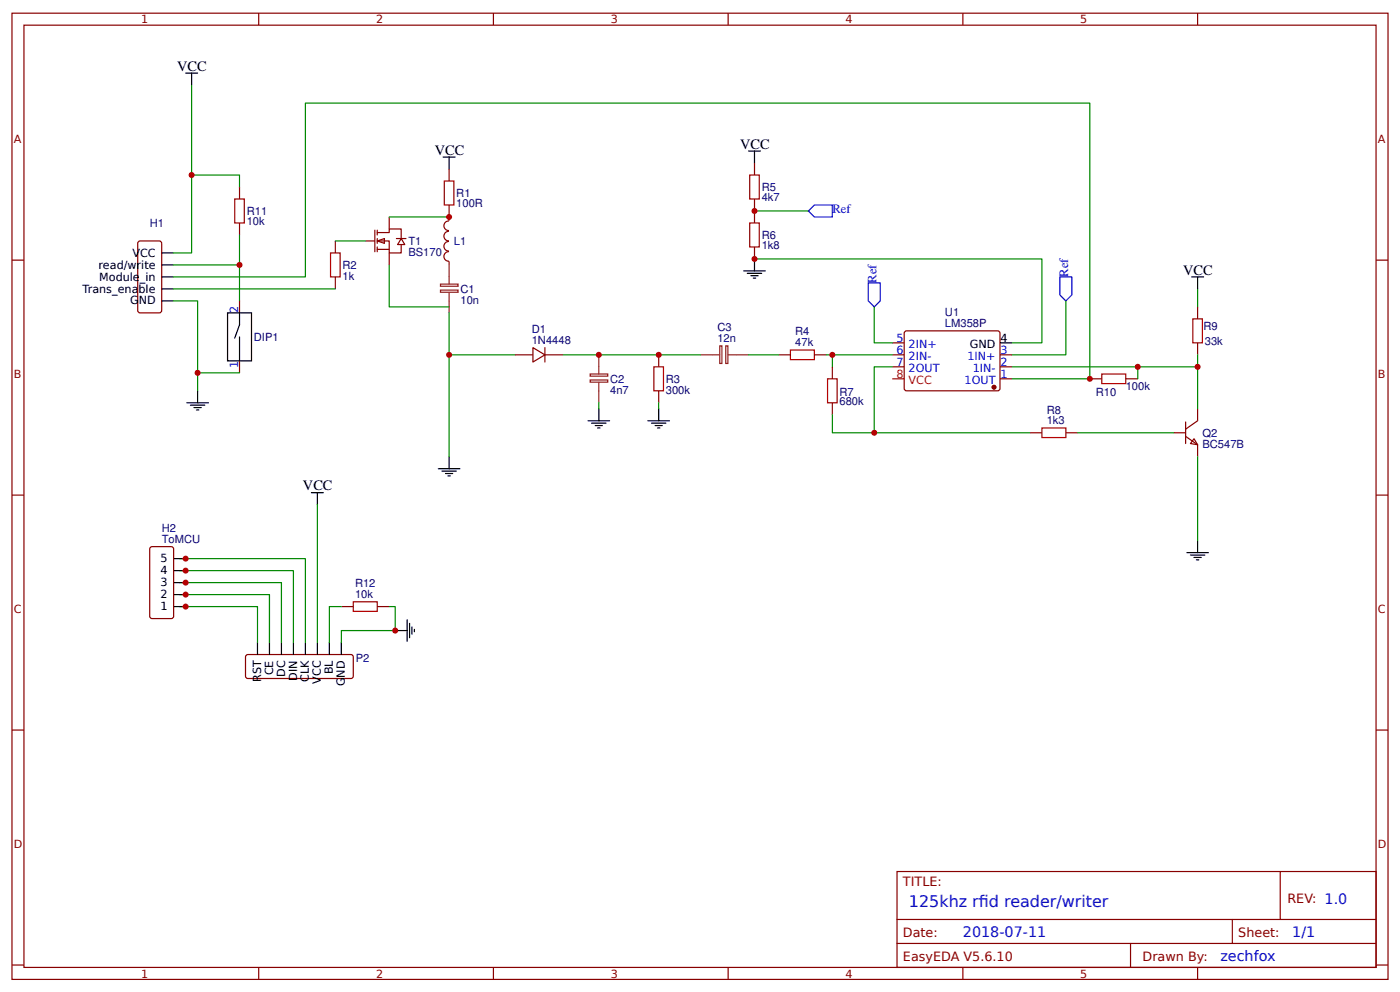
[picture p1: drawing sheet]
<svg xmlns="http://www.w3.org/2000/svg" width="309mm" height="219mm" viewBox="0 0 309 219" stroke-linecap="round" stroke-linejoin="round" font-family="sans-serif">
<g fill="none" stroke="#800" stroke-width=".26">
<path d="M2.6 2.9h304.1v213.3h-304.1zM5.3 5.6h298.7v207.9h-298.7zM57.1 2.9v2.7M109 2.9v2.7M160.9 2.9v2.7M212.7 2.9v2.7M264.6 2.9v2.7M99.2 37.3v2.7M2.6 57.4h2.7M99.2 53.3a1.06 1.06 0 0 0-1.1 1 1.06 1.06 0 0 0 1.1 1.1M99.2 51.1a1.06 1.06 0 0 0-1.1 1 1.06 1.06 0 0 0 1.1 1.1M99.2 55.5a1.06 1.06 0 0 0-1.1 1.1 1.06 1.06 0 0 0 1.1 1v.9"/>
<path d="M99.2 48.8a1.06 1.06 0 0 0-1.1 1 1.06 1.06 0 0 0 1.1 1.1M99.2 45.2v3.5M304 57.4h2.7M2.6 109.3h2.7M304 109.3h2.7M2.6 161.1h2.7M304 161.1h2.7M198.2 192.4h105.8v21.1h-105.8zM282.8 192.4v10.5M2.6 213h2.7M57.1 213.5v2.7M109 213.5v2.7"/>
<path d="M160.9 213.5v2.7M198.2 202.9h105.8M198.2 208.2h105.8M212.7 213.5v2.7M249.8 208.2v5.3M264.6 213.5v2.7M272.3 202.9v5.3M304 213h2.7"/>
</g>
<path d="M97.9 34.7h2.6M99.2 34.7v2.6M96.8 103.5h4.8M97.6 104h3.2M98.4 104.5h1.6M99 105h.5M99.2 100.8v2.7" fill="none" stroke="#000" stroke-width=".26"/>
<path d="M98.2 40h2.1v5.2h-2.1z" fill="none" stroke="#a00000" stroke-width=".26"/>
<path d="M83.3 53.2l1.6-.5v1z" fill="#fefefe" stroke="#800" stroke-width=".26"/>
<g fill="none" stroke="#800" stroke-width=".26">
<path d="M166.7 36v2.6M30.7 53.3l4.5-.1 .4 .2 .1 15.1-.2 .5-4.5 .1-.5-.3-.1-15.1zM52.9 41.3v2.6M52.9 49.2v2.7M74.1 53.2v2.6M80.7 53.2h2.1M82.8 50.8v4.8M83.3 51.3h2.7v-.8h2.6v2.2M83.3 53.2h2.7v2.6h2.6v-1.8M83.3 55h2.7M83.3 50.8v1.1M83.3 52.7v1"/>
<path d="M83.3 54.5v1.1M86 47.9v2.6M86 55.8v2.7M87.6 52.7h2.1M88.6 52.7l.8 1.3h-1.6zM166.7 43.9v5.3M166.7 54.5v2.6M52.9 66.4v2.7M52.9 79.6v2.7M74.1 61.1v2.7M113.8 78.3h3.9M117.7 76.7l2.7 1.6-2.7 1.6z"/>
<path d="M120.4 76.7v3.2M120.4 78.3h4M145.5 78.3v2.7M172 78.3h2.6M179.9 78.3h2.7M197.1 78.3h2.7M197.1 75.7h2.7M199.8 73.3l.5-.3 20.4 .1 .2 .5v12.4l-.5 .3-20.4-.1-.2-.5zM220.9 78.3h2.7M264.6 67.7v2.7M264.6 75.7v2.6M145.5 86.3v2.6"/>
<path d="M183.9 81v2.6M183.9 88.9v2.6M197.1 81h2.7M220.9 83.6h2.7M220.9 81h2.7M227.5 95.5h2.7M235.5 95.5h2.6M240.8 83.6h2.6M248.7 83.6h2.7M259.3 95.5h2.6M261.9 96.3l2.7 1.9v2.6M261.9 93.1v4.8"/>
<path d="M263.8 96.8l.8 1.4-1.6-.3zM264.6 90.2v2.7l-2.7 1.8M33.1 120.9l.5-.3h4.2l.5 .3 .1 15.1-.3 .5h-4.5l-.5-.2zM75.4 133.9h2.7M83.3 133.9h2.7M54.3 144.7l.5-.2h22.7l.5 .2 .1 .3v4.2l-.1 .3-.5 .3h-22.7l-.3-.1-.3-.5z"/>
</g>
<g fill="none" stroke="#080" stroke-width=".26">
<path d="M42.3 18.8v37h-3.9M42.3 38.6h10.6v2.7M38.4 58.5h14.5M52.9 51.9v14.5M74.1 53.2h6.6M86 58.5v9.2h13.2M86 47.9h13.2M166.7 57.1h63.5v18.6h-6.6M166.7 46.6h11.9M38.4 61.1h29.1v-38.3h173.3v60.8h-17.2M38.4 66.4h5.3v19.9M38.4 63.8h35.7"/>
<path d="M99.2 69.1v31.7M99.2 78.3h14.6M124.4 78.3h30.4M165.4 78.3h6.6M182.6 78.3h14.5M183.9 78.3v2.7M193.1 67.7v8h4M235.5 66.4v11.9h-11.9M264.6 63.8v3.9M264.6 78.3v2.7M43.7 82.3h9.2M132.3 88.9v1.3"/>
<path d="M145.5 88.9v1.3M183.9 91.5v4h43.6M197.1 81h-4v14.5M223.6 81h41v9.2M238.1 95.5h21.2M251.4 81v2.6M70.1 111.4v30.4M264.6 100.8v18.5M39.7 133.9h17.2v7.9M39.7 131.2h19.8v10.6M39.7 128.6h22.5v13.2M39.7 125.9h25.1v15.9"/>
<path d="M39.7 123.3h27.8v18.5M75.4 133.9h-2.6v7.9M86 133.9h1.3v5.3h-11.9v2.6"/>
</g>
<path d="M165.6 38.6h2.1v5.3h-2.1zM51.9 43.9h2.1v5.3h-2.1zM73 55.8h2.1v5.3h-2.1zM165.6 49.2h2.1v5.3h-2.1zM174.6 77.3h5.3v2.1h-5.3zM263.5 70.4h2.1v5.3h-2.1zM144.5 81h2.1v5.3h-2.1zM182.8 83.6h2.1v5.3h-2.1zM230.2 94.5h5.3v2.1h-5.3zM243.4 82.5h5.3v2.2h-5.3zM78.1 132.8h5.2v2.1h-5.2z" fill="none" stroke="#a00000" stroke-width=".26"/>
<path d="M99.2 58.5v4.2M97.3 64h3.9v.5h-3.9zM97.3 62.7h3.9v.5h-3.9zM99.2 64.6v4.5M132.3 78.3v4.2M154.8 78.3h4.2M159 76.3h.5v3.9h-.5zM160.3 76.3h.5v3.9h-.5zM160.9 78.3h4.5M130.4 83.9h3.9v.4h-3.9zM130.4 82.5h3.9v.5h-3.9zM132.3 84.4v4.5" fill="none" stroke="#8d2323" stroke-width=".26"/>
<g fill="none" stroke="#000" stroke-width=".26">
<path d="M41 16.1h2.7M42.3 16.1v2.7M165.4 33.3h2.6M166.7 33.3v2.7M35.7 58.5h2.7M35.7 55.8h2.7M164.3 59.8h4.8M166.7 57.1v2.7M35.7 66.4h2.7M35.7 63.8h2.7M35.7 61.1h2.7M50.3 69.1h5.3v10.5h-5.3z"/>
<path d="M52.9 69.1v2.6l-1 2.9M52.9 74.3v5.3M165.1 60.3h3.2M165.9 60.9h1.6M166.4 61.4h.6M220.9 75.7h2.7M263.3 61.1h2.6M264.6 61.1v2.7M41.3 88.9h4.7M42.1 89.4h3.1M42.9 90h1.5M43.4 90.5h.5"/>
<path d="M43.7 86.3v2.6M129.9 92.9h4.8M130.7 93.4h3.2M131.5 93.9h1.6M132 94.5h.6M132.3 90.2v2.7M143.1 92.9h4.8M143.9 93.4h3.2M144.7 93.9h1.6M145.3 94.5h.5M145.5 90.2v2.7M68.8 108.7h2.6"/>
<path d="M70.1 108.7v2.7M264.6 119.3v2.7M38.4 133.9h2.6M38.4 131.2h2.6M38.4 128.6h2.6M38.4 125.9h2.6M38.4 123.3h2.6M87.3 139.2h2.7M90 136.8v4.8M90.5 137.6v3.2M91 138.4v1.6M91.5 138.9v.5"/>
<path d="M262.2 122h4.8M263 122.5h3.2M263.8 123h1.6M264.3 123.6h.5M56.9 141.8v2.7M59.5 141.8v2.7M62.2 141.8v2.7M64.8 141.8v2.7M67.5 141.8v2.7M70.1 141.8v2.7M72.8 141.8v2.7M75.4 141.8v2.7"/>
</g>
<circle cx="219.6" cy="85.5" r=".4" fill="#800" stroke="#800" stroke-width=".26"/>
<path d="M197.1 83.6h2.7" fill="none" stroke="#f00" stroke-width=".26"/>
<path d="M178.6 46.6l1.3-1.4h4v2.7h-4zM191.8 62.4h2.7v4l-1.4 1.3-1.3-1.3zM234.2 61.1h2.6v4l-1.3 1.3-1.3-1.3z" fill="none" stroke="#00f" stroke-width=".26"/>
<g fill="#c00">
<circle cx="43.7" cy="82.3" r=".66"/>
<circle cx="87.3" cy="139.2" r=".66"/>
<circle cx="166.7" cy="46.6" r=".66"/>
<circle cx="166.7" cy="57.2" r=".66"/>
<circle cx="264.6" cy="81" r=".66"/>
<circle cx="145.5" cy="78.3" r=".66"/>
<circle cx="132.3" cy="78.3" r=".66"/>
<circle cx="99.2" cy="78.3" r=".66"/>
<circle cx="99.2" cy="47.9" r=".66"/>
<circle cx="183.9" cy="78.3" r=".66"/>
<circle cx="193.1" cy="95.5" r=".66"/>
<circle cx="240.8" cy="83.6" r=".66"/>
<circle cx="251.4" cy="81" r=".66"/>
<circle cx="42.3" cy="38.6" r=".66"/>
<circle cx="41" cy="123.3" r=".66"/>
<circle cx="41" cy="125.9" r=".66"/>
<circle cx="41" cy="128.6" r=".66"/>
<circle cx="41" cy="131.2" r=".66"/>
<circle cx="41" cy="133.9" r=".66"/>
<circle cx="52.9" cy="58.5" r=".66"/>
</g>
<g font-size="3.5" fill="#00f">
<text x="200.8" y="200.3">125khz rfd reader/writer</text>
<text x="216.3" y="200.3">i</text>
</g>
<g font-size="3.2">
<text x="39.2" y="15.6">VCC</text>
<text x="96" y="34.1">VCC</text>
<text x="163.5" y="32.8">VCC</text>
<text x="261.4" y="60.6">VCC</text>
<text x="66.9" y="108.2">VCC</text>
</g>
<g font-size="3.2" fill="#00f">
<text x="212.7" y="206.9">2018-07-11</text>
<text x="285.5" y="206.9">1/1</text>
<text x="269.6" y="212.2">zechfox</text>
</g>
<g font-size="2.8" fill="#00f">
<text x="183.9" y="47.1">Ref</text>
<text x="193.7" y="62.4" transform="rotate(-90 193.7 62.4)">Ref</text>
<text x="236" y="61.1" transform="rotate(-90 236 61.1)">Ref</text>
</g>
<g font-size="2.8" fill="#800">
<text x="199.5" y="195.5">TITLE:</text>
<text x="284.4" y="199.2">REV: 1.0</text>
<text x="199.5" y="206.9">Date:</text>
<text x="273.6" y="206.9">Sheet:</text>
<text x="199.5" y="212.2">EasyEDA V5.6.10</text>
<text x="252.4" y="212.2">Drawn By:</text>
</g>
<g font-size="2.5" fill="#800">
<text x="31.2" y="5.2">1</text>
<text x="83.1" y="5.2">2</text>
<text x="134.9" y="5.2">3</text>
<text x="186.8" y="5.2">4</text>
<text x="238.7" y="5.2">5</text>
<text x="3" y="31.5">A</text>
<text x="304.4" y="31.5">A</text>
<text x="3" y="83.3">B</text>
<text x="304.4" y="83.3">B</text>
<text x="3" y="135.2">C</text>
<text x="304.4" y="135.2">C</text>
<text x="3" y="187.1">D</text>
<text x="304.4" y="187.1">D</text>
<text x="31.2" y="215.8">1</text>
<text x="83.1" y="215.8">2</text>
<text x="134.9" y="215.8">3</text>
<text x="186.8" y="215.8">4</text>
<text x="238.7" y="215.8">5</text>
</g>
<g font-size="2.5" fill="#000080">
<text x="54.5" y="47.4">R11</text>
<text x="100.8" y="45.8">100R</text>
<text x="100.8" y="43.4">R1</text>
<text x="168.3" y="44.4">4k7</text>
<text x="168.3" y="42.2">R5</text>
<text x="33.1" y="50.1">H1</text>
<text x="54.5" y="49.7">10k</text>
<text x="100.3" y="54">L1</text>
<text x="168.3" y="52.7">R6</text>
<text x="75.7" y="59.3">R2</text>
<text x="90.2" y="56.4">BS170</text>
<text x="90.2" y="54">T1</text>
<text x="168.3" y="54.9">1k8</text>
<text x="75.7" y="61.7">1k</text>
<text x="101.7" y="64.6">C1</text>
<text x="101.7" y="67">10n</text>
<text x="208.8" y="69.8">U1</text>
<text x="56.1" y="75.2">DIP1</text>
<text x="117.5" y="75.9">1N4448</text>
<text x="117.5" y="73.5">D1</text>
<text x="158.5" y="75.5">12n</text>
<text x="158.5" y="73.1">C3</text>
<text x="175.7" y="76.5">47k</text>
<text x="175.7" y="74">R4</text>
<text x="208.8" y="72.2">LM358P</text>
<text x="265.9" y="72.9">R9</text>
<text x="266.2" y="76.1">33k</text>
<text x="134.8" y="86.9">4n7</text>
<text x="134.8" y="84.5">C2</text>
<text x="147.1" y="86.9">300k</text>
<text x="147.1" y="84.5">R3</text>
<text x="185.5" y="89.5">680k</text>
<text x="185.5" y="87.4">R7</text>
<text x="242.1" y="87.5">R10</text>
<text x="248.7" y="86.1">100k</text>
<text x="231.3" y="93.7">1k3</text>
<text x="231.3" y="91.3">R8</text>
<text x="265.6" y="98.8">BC547B</text>
<text x="265.6" y="96.4">Q2</text>
<text x="35.7" y="119.9">ToMCU</text>
<text x="35.7" y="117.5">H2</text>
<text x="78.4" y="129.6">R12</text>
<text x="78.4" y="132">10k</text>
<text x="78.6" y="146">P2</text>
</g>
<g font-size="2.5">
<text x="21.8" y="59.3">read/write</text>
<text x="29.3" y="56.6">VCC</text>
<text x="18.3" y="64.6">Trans_enable</text>
<text x="21.9" y="61.9">Module_in</text>
<text x="28.7" y="67.2">GND</text>
<text x="214.3" y="76.7">GND</text>
<text x="221.1" y="75.4">4</text>
<text x="35.5" y="124.1">5</text>
<text x="35.5" y="129.4">3</text>
<text x="35.5" y="126.7">4</text>
<text x="35.5" y="134.7">1</text>
<text x="35.5" y="132">2</text>
<text x="60.3" y="149.1" transform="rotate(-90 60.3 149.1)">CE</text>
<text x="63" y="149.4" transform="rotate(-90 63 149.4)">DC</text>
<text x="73.6" y="148.9" transform="rotate(-90 73.6 148.9)">BL</text>
<text x="57.7" y="150.6" transform="rotate(-90 57.7 150.6)">RST</text>
<text x="65.6" y="150.3" transform="rotate(-90 65.6 150.3)">DIN</text>
<text x="68.3" y="150.5" transform="rotate(-90 68.3 150.5)">CLK</text>
<text x="70.9" y="150.9" transform="rotate(-90 70.9 150.9)">VCC</text>
<text x="76.2" y="151.4" transform="rotate(-90 76.2 151.4)">GND</text>
</g>
<g font-size="2.5" fill="#00f">
<text x="52.7" y="69.1" transform="rotate(-90 52.7 69.1)">2</text>
<text x="198.1" y="75.4">5</text>
<text x="200.7" y="76.7">2IN+</text>
<text x="52.7" y="81.2" transform="rotate(-90 52.7 81.2)">1</text>
<text x="198.1" y="78.1">6</text>
<text x="198.1" y="80.7">7</text>
<text x="200.7" y="79.4">2IN-</text>
<text x="200.7" y="82">2OUT</text>
<text x="213.7" y="79.4">1IN+</text>
<text x="214.9" y="82">1IN-</text>
<text x="221.1" y="83.3">1</text>
<text x="221.1" y="80.7">2</text>
<text x="221.1" y="78.1">3</text>
<text x="213.1" y="84.7">1OUT</text>
</g>
<g font-size="2.5" fill="#f00">
<text x="198.1" y="83.3">8</text>
<text x="200.7" y="84.7">VCC</text>
</g>
</svg>
